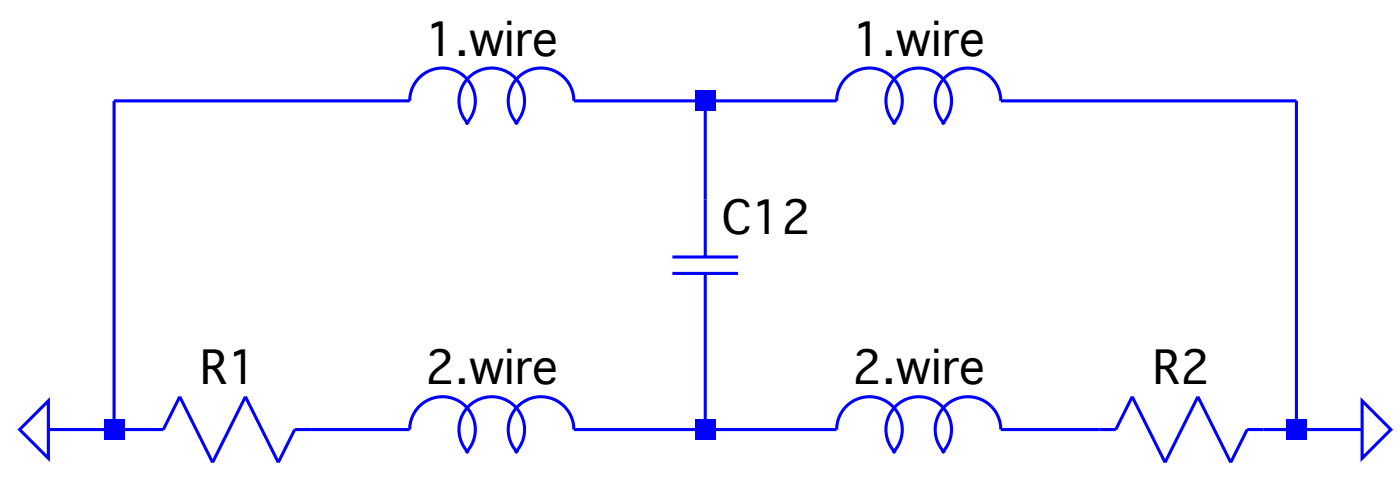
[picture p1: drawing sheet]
Version 4
SHEET 1 880 680
WIRE -144 0 -288 0
WIRE 0 0 -64 0
WIRE 64 0 0 0
WIRE 288 0 144 0
WIRE 0 48 0 0
WIRE -288 160 -288 0
WIRE -288 160 -320 160
WIRE -272 160 -288 160
WIRE -144 160 -192 160
WIRE 0 160 0 112
WIRE 0 160 -64 160
WIRE 64 160 0 160
WIRE 192 160 144 160
WIRE 288 160 288 0
WIRE 288 160 272 160
WIRE 320 160 288 160
FLAG -320 160 0
FLAG 320 160 0
SYMBOL cap -16 48 R0
SYMATTR InstName C12
SYMATTR Value ""
SYMBOL ind -160 16 R270
WINDOW 0 32 56 VTop 2
WINDOW 3 5 56 VBottom 2
SYMATTR InstName 1.wire
SYMATTR Value ""
SYMBOL res -176 144 R90
WINDOW 0 0 56 VBottom 2
WINDOW 3 32 56 VTop 2
SYMATTR InstName R1
SYMATTR Value ""
SYMBOL ind 48 16 R270
WINDOW 0 32 56 VTop 2
WINDOW 3 5 56 VBottom 2
SYMATTR InstName 1.wire
SYMATTR Value ""
SYMBOL ind -160 176 R270
WINDOW 0 32 56 VTop 2
WINDOW 3 5 56 VBottom 2
SYMATTR InstName 2.wire
SYMATTR Value ""
SYMBOL ind 48 176 R270
WINDOW 0 32 56 VTop 2
WINDOW 3 5 56 VBottom 2
SYMATTR InstName 2.wire
SYMATTR Value ""
SYMBOL res 288 144 R90
WINDOW 0 0 56 VBottom 2
WINDOW 3 32 56 VTop 2
SYMATTR InstName R2
SYMATTR Value ""
